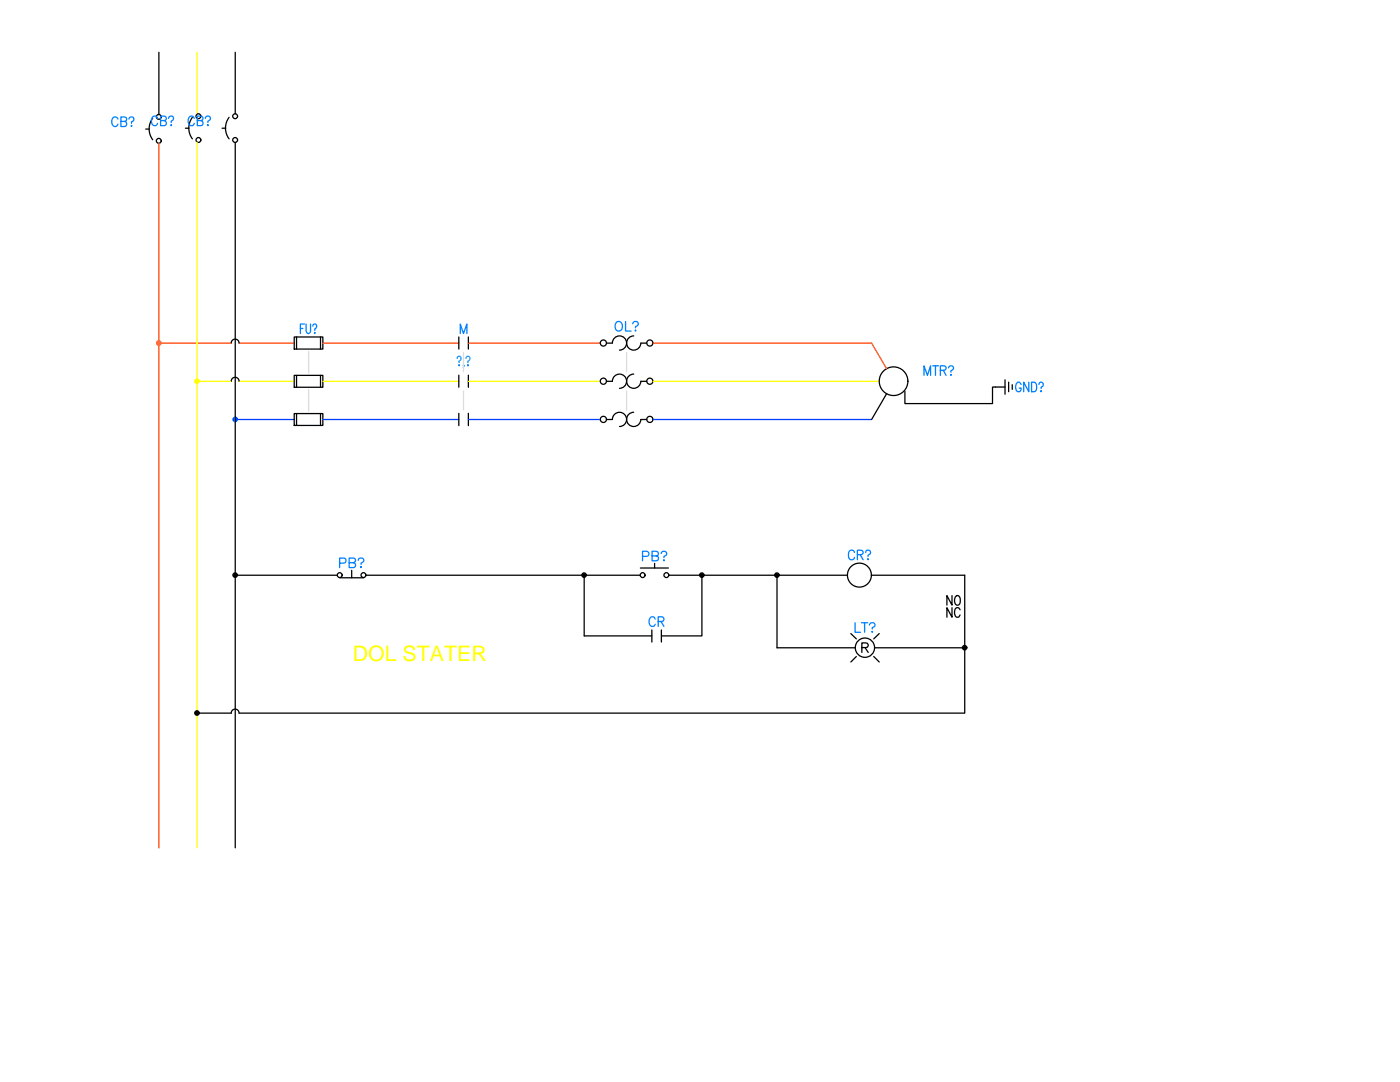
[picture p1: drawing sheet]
<svg xmlns="http://www.w3.org/2000/svg" width="279mm" height="216mm" viewBox="0 0 279 216" stroke-linecap="round" stroke-linejoin="round" font-family="sans-serif">
<!-- layer: WIRES -->
<g fill="none" stroke="#000" stroke-width=".25">
<path d="M31.7 10.4v12.5M46.9 10.4v12.3M46.9 28.4v140.8M46.1 68.4a.78 .78 0 0 1 .8-.7 .78 .78 0 0 1 .8 .7M46.1 76.1a.78 .78 0 0 1 .8-.8 .78 .78 0 0 1 .8 .8M177 78.5l-3.1 5.2M198.7 77.2h-.6v3.3h-17.5v-2.4M46.9 114.8h20.5M73.1 114.8h54.7M116.6 114.8v12.1h13.5M133.5 114.8h35.6M140.1 114.8v12.1h-8.1"/>
<path d="M155.1 114.8v14.5h15.6M173.9 114.8h18.6v27.5h-144.8a.78 .78 0 0 0-.8-.8 .78 .78 0 0 0-.8 .8M174.5 129.3h18M39.3 142.3h6.9"/>
</g>
<!-- layer: 0 -->
<g fill="none" stroke="#ff0" stroke-width=".25">
<path d="M39.3 10.4v12.3M39.3 28.4v140.8M39.3 76.1h6.9M47.7 76.1h11M64.4 76.1h27.2M93.5 76.1h26.3M130.3 76.1h45.2"/>
<circle cx="39.3" cy="76.1" r=".44"/>
<circle cx="39.3" cy="76.1" r=".28"/>
<circle cx="39.3" cy="76.1" r=".15"/>
</g>
<!-- layer: DESCCHILD -->
<path d="M31.7 28.6v140.6M31.7 68.5h14.5M47.7 68.5h11M64.4 68.5h27.2M93.5 68.5h26.3M130.3 68.5h43.6l3.1 5.1" fill="none" stroke="#ff3f00" stroke-width=".25"/>
<!-- layer: 0 -->
<g fill="none" stroke="#ff3f00" stroke-width=".25">
<circle cx="31.7" cy="68.4" r=".44"/>
<circle cx="31.7" cy="68.4" r=".28"/>
<circle cx="31.7" cy="68.4" r=".15"/>
</g>
<!-- layer: DESC -->
<path d="M46.9 83.7h11.8M64.4 83.7h27.2M93.5 83.7h26.3M130.3 83.7h43.6" fill="none" stroke="#003fff" stroke-width=".25"/>
<!-- layer: 0 -->
<g fill="none" stroke="#003fff" stroke-width=".25">
<circle cx="46.9" cy="83.7" r=".44"/>
<circle cx="46.9" cy="83.7" r=".28"/>
<circle cx="46.9" cy="83.7" r=".15"/>
</g>
<g fill="none" stroke="#000" stroke-width=".25">
<path d="M45.7 23.4a3.6 3.6 0 0 0 0 4.3M58.7 67.2h5.7v2.5h-5.7zM58.7 74.9h5.7v2.4h-5.7zM59.2 67.2v2.5M59.2 74.9v2.4M64 67.2v2.5M64 74.9v2.4M91.6 67.2v2.5M91.6 74.9v2.4M93.5 67.2v2.5M93.5 74.9v2.4M121 76.1h1.2a1.42 1.42 0 0 1 1.4-1.5 1.42 1.42 0 0 1 1.5 1.5 1.42 1.42 0 0 1-1.5 1.4"/>
<path d="M122.2 68.4a1.42 1.42 0 0 1 1.4-1.4 1.42 1.42 0 0 1 1.5 1.4 1.42 1.42 0 0 1-1.5 1.5M126.5 67a1.42 1.42 0 0 0-1.4 1.4 1.42 1.42 0 0 0 1.4 1.5 1.42 1.42 0 0 0 1.4-1.5M126.5 74.6a1.42 1.42 0 0 0-1.4 1.5 1.42 1.42 0 0 0 1.4 1.4 1.42 1.42 0 0 0 1.4-1.4M127.9 76.1h1.2M198.7 77.2h1.9M58.7 82.5h5.7v2.4h-5.7zM59.2 82.5v2.4M64 82.5v2.4M91.6 82.5v2.4M93.5 82.5v2.4M121 83.7h1.2M122.2 83.7a1.42 1.42 0 0 1 1.4-1.4 1.42 1.42 0 0 1 1.5 1.4 1.42 1.42 0 0 1-1.5 1.4"/>
<path d="M126.5 82.3a1.42 1.42 0 0 0-1.4 1.4 1.42 1.42 0 0 0 1.4 1.4 1.42 1.42 0 0 0 1.4-1.4M127.9 83.7h1.2M170.9 131l-1.1 1.1M174.4 131l1.1 1.1"/>
<circle cx="31.7" cy="28.1" r=".49"/>
<circle cx="39.6" cy="27.9" r=".49"/>
<circle cx="46.9" cy="23.2" r=".49"/>
<circle cx="46.9" cy="27.9" r=".49"/>
<circle cx="120.4" cy="68.4" r=".61"/>
<circle cx="120.4" cy="76.1" r=".61"/>
<circle cx="129.7" cy="76.1" r=".61"/>
<circle cx="178.3" cy="76.1" r="2.86"/>
<circle cx="120.4" cy="83.7" r=".61"/>
<circle cx="129.7" cy="83.7" r=".61"/>
<circle cx="46.9" cy="114.8" r=".44"/>
<circle cx="46.9" cy="114.8" r=".28"/>
<circle cx="46.9" cy="114.8" r=".15"/>
<circle cx="116.6" cy="114.8" r=".44"/>
<circle cx="116.6" cy="114.8" r=".28"/>
<circle cx="116.6" cy="114.8" r=".15"/>
<circle cx="128.2" cy="114.8" r=".49"/>
<circle cx="133" cy="114.8" r=".49"/>
<circle cx="140.1" cy="114.8" r=".44"/>
<circle cx="140.1" cy="114.8" r=".28"/>
<circle cx="140.1" cy="114.8" r=".15"/>
<circle cx="155" cy="114.8" r=".44"/>
<circle cx="155" cy="114.8" r=".28"/>
<circle cx="155" cy="114.8" r=".15"/>
<circle cx="171.5" cy="114.8" r="2.39"/>
<circle cx="172.6" cy="129.2" r="1.93"/>
<circle cx="192.5" cy="129.2" r=".44"/>
<circle cx="192.5" cy="129.2" r=".28"/>
<circle cx="192.5" cy="129.2" r=".15"/>
<circle cx="39.3" cy="142.3" r=".44"/>
<circle cx="39.3" cy="142.3" r=".28"/>
<circle cx="39.3" cy="142.3" r=".15"/>
</g>
<!-- layer: LINK -->
<path d="M61.6 70.1v4.3M61.6 77.7v4.3M92.5 70.4v3.8M92.5 78v3.8M125.1 70.4v3.8M125.1 78v3.8" fill="none" stroke="#dcdcdc" stroke-width=".25"/>
<!-- layer: XREFCHILD -->
<path d="M91.2 71.5l.1-.2a.43 .43 0 0 1 .7 0 .43 .43 0 0 1-.1 .6l-.3 .2v.3M91.6 72.8v.2zM92.6 72.9l-.1 .1v-.2l.1 .3-.1 .2M93 71.5l.1-.2a.43 .43 0 0 1 .6 0 .43 .43 0 0 1-.1 .6l-.2 .2v.3M93.4 72.8v.2z" fill="none" stroke="#00b8b8" stroke-width=".25"/>
<!-- layer: TAGS -->
<path d="M91.9 66.6v-1.9l.6 1.9 .7-1.9v1.9" fill="none" stroke="#007fff" stroke-width=".25"/>
<!-- layer: MISC -->
<path d="M172 129.2l1.1-.1 .2-.3-.2-.4-1.1-.1v1.9M172.6 129.2l.7 1" fill="none" stroke="#000" stroke-width=".25"/>
<g font-size="5.3" fill="#007fff">
<text x="29.3" y="26.5">CB?</text>
<text x="36.7" y="26.5">CB?</text>
<text x="121.7" y="67.4">OL?</text>
<text x="183.4" y="76.2">MTR?</text>
<text x="127.4" y="113.2">PB?</text>
<text x="67" y="114.7">PB?</text>
<text x="128.8" y="126.3">CR</text>
</g>
<text font-size="5.3" x="188" y="124.5">NC</text>
<g font-size="4.9" fill="#007fff">
<text x="21.5" y="26.5">CB?</text>
<text x="58.9" y="67.7">FU?</text>
<text x="201.8" y="79.4">GND?</text>
<text x="168.3" y="112.9">CR?</text>
<text x="169.7" y="127.4">LT?</text>
</g>
<text font-size="4.3" fill="#ff0" x="70.4" y="131.8">DOL STATER</text>
</svg>
